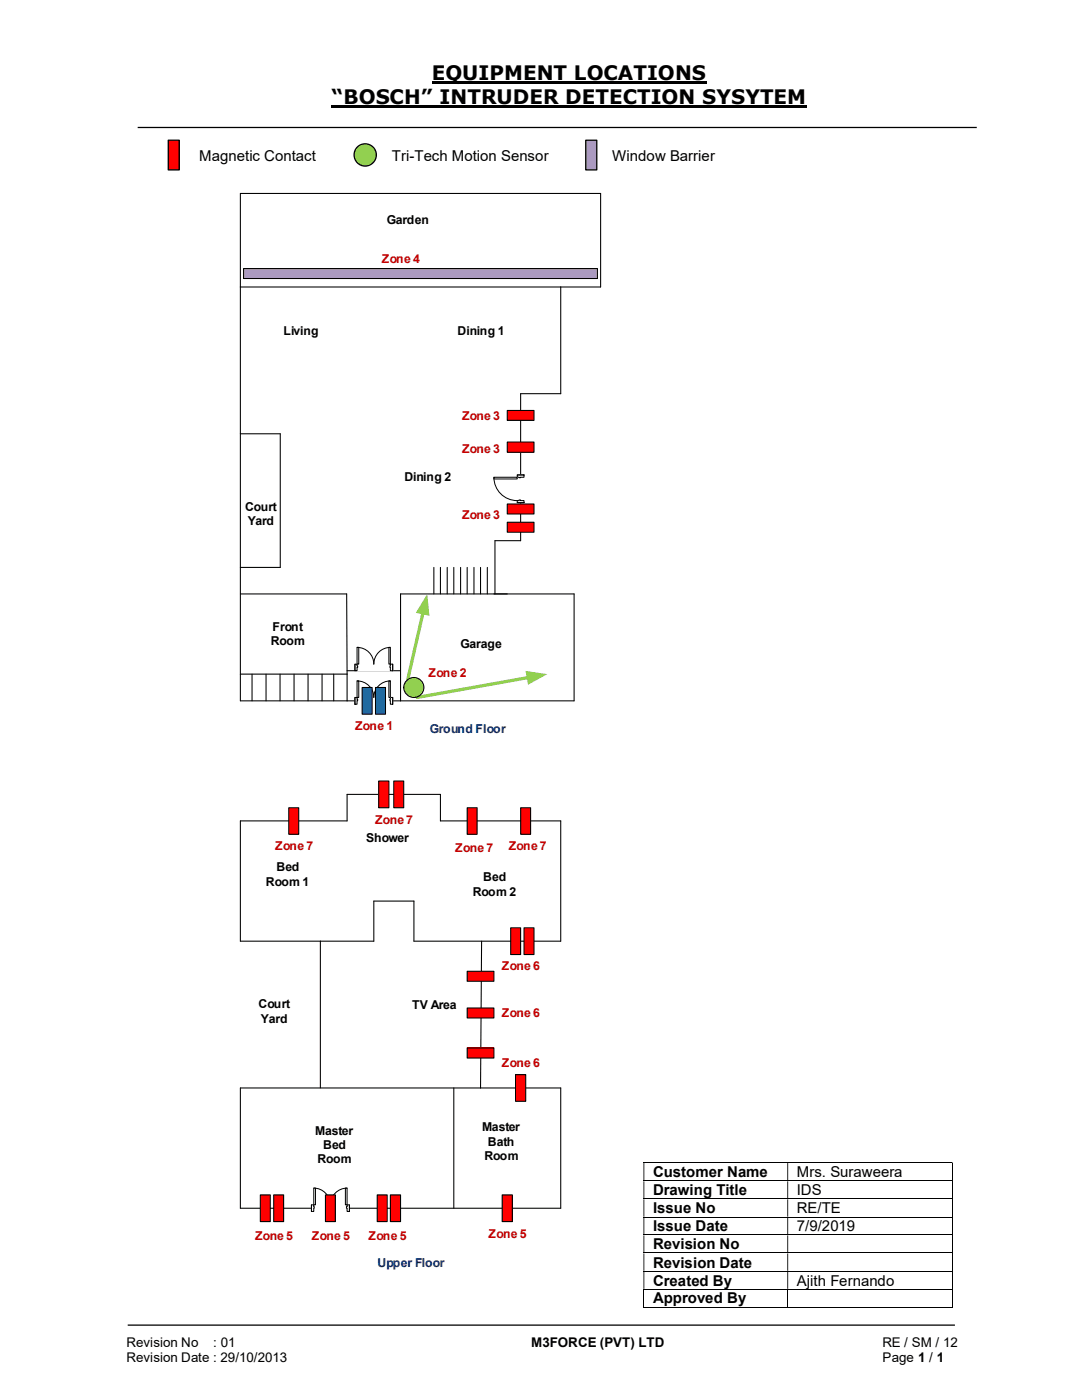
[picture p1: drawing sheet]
<svg xmlns="http://www.w3.org/2000/svg" width="216mm" height="279mm" viewBox="0 0 216 279" stroke-linecap="round" stroke-linejoin="round" font-family="sans-serif">
<path d="M86.1 16.5h54.9M66.2 21.3h94.8" fill="none" stroke="#000" stroke-width=".42"/>
<path d="M27.5 25.4h167.4M25.5 264.5h165" fill="none" stroke="#000" stroke-width=".25"/>
<path d="M48.6 53.6h70.6v2h-70.6z" fill-rule="evenodd" fill="#ab9ac0"/>
<path d="M48.6 53.6h70.6v2h-70.6zM79.9 118.5h21.3M48 134.5h21.3M69.3 139.9h10.6M48 217.1h47.9" fill="none" stroke="#000" stroke-width=".21"/>
<path d="M84.4 122.3l-3 13.3" fill="none" stroke="#92d050" stroke-width=".64"/>
<path d="M85.3 118.5l.4 4.4-2.7-.6z" fill="#92d050"/>
<path d="M63.9 187.8h10.7" fill="none" stroke="#000" stroke-width=".21"/>
<path d="M105.5 135.2l-22.3 4" fill="none" stroke="#92d050" stroke-width=".64"/>
<g fill="#92d050">
<path d="M104.9 133.9l4.3 .6-3.8 2.2z"/>
<circle cx="82.6" cy="137.2" r="2"/>
</g>
<g fill="none" stroke="#000" stroke-width=".21">
<path d="M48 57.3h71.8v-18.7h-71.8v101.3h21.3l-.1-21.4h-21.2M111.9 57.3v21.3h-8v29.3h-5.1v10.6M48 86.6h7.9v26.6h-7.9M79.9 118.5v21.4h34.7v-21.4h-16M69.3 133.9h10.6"/>
<circle cx="82.6" cy="137.2" r="2"/>
</g>
<path d="M70.8 139.1h7.6v1.5h-7.6z" fill="#fff"/>
<path d="M70.8 139.1h7.6v1.5h-7.6z" fill="none" stroke="#fff" stroke-width=".2"/>
<path d="M77.9 139.2v1.3h.5v-1.3zM70.8 139.2h.4v1.3h-.4z" fill-rule="evenodd" fill="#fff"/>
<path d="M71.2 139.5v-.3h-.4v1.3h.4v-.6M77.9 139.5v-.3h.5v1.3h-.5v-.6" fill="none" stroke="#000" stroke-width=".2"/>
<path d="M77.8 139.5l.1 .4zM71.2 139.5h.2v.4h-.2z" fill-rule="evenodd" fill="#fff"/>
<path d="M70.8 139.2v1.3M71.2 139.5h.2v.4h-.2M71.2 135.9a3.3 3.3 0 0 1 3.4 3.3 3.3 3.3 0 0 1 3.3-3.3M77.9 139.5v.4M78.4 139.2v1.3" fill="none" stroke="#000" stroke-width=".2"/>
<path d="M71.2 135.9h.4v3.3h-.4z" fill-rule="evenodd" fill="#fff"/>
<path d="M71.2 135.9h.4v3.3h-.4z" fill="none" stroke="#000" stroke-width=".2"/>
<path d="M77.6 135.9h.3v3.3h-.3z" fill-rule="evenodd" fill="#fff"/>
<path d="M77.6 135.9h.3v3.3h-.3z" fill="none" stroke="#000" stroke-width=".2"/>
<path d="M70.8 132.5h7.6v1.4h-7.6z" fill="#fff"/>
<path d="M70.8 132.5h7.6v1.4h-7.6z" fill="none" stroke="#fff" stroke-width=".2"/>
<path d="M77.9 132.5v1.4h.5v-1.4zM70.8 132.5h.4v1.4h-.4z" fill-rule="evenodd" fill="#fff"/>
<path d="M71.2 132.9v-.4h-.4v1.4h.4v-.7M77.9 132.9v-.4h.5v1.4h-.5v-.7" fill="none" stroke="#000" stroke-width=".2"/>
<path d="M77.8 132.9l.1 .3zM71.2 132.9h.2v.3h-.2z" fill-rule="evenodd" fill="#fff"/>
<path d="M70.8 132.5v1.4M71.2 132.9h.2v.3h-.2M71.2 129.2a3.3 3.3 0 0 1 3.4 3.3 3.3 3.3 0 0 1 3.3-3.3M77.9 132.9v.3M78.4 132.5v1.4" fill="none" stroke="#000" stroke-width=".2"/>
<path d="M71.2 129.2h.4v3.3h-.4z" fill-rule="evenodd" fill="#fff"/>
<path d="M71.2 129.2h.4v3.3h-.4z" fill="none" stroke="#000" stroke-width=".2"/>
<path d="M77.6 129.2h.3v3.3h-.3z" fill-rule="evenodd" fill="#fff"/>
<path d="M77.6 129.2h.3v3.3h-.3z" fill="none" stroke="#000" stroke-width=".2"/>
<path d="M72.3 137.2h2v5.3h-2z" fill="#0070c0"/>
<path d="M72.3 137.2h2v5.3h-2z" fill="none" stroke="#000" stroke-width=".21"/>
<path d="M74.9 137.2h2v5.3h-2z" fill="#0070c0"/>
<path d="M74.9 137.2h2v5.3h-2z" fill="none" stroke="#000" stroke-width=".21"/>
<path d="M101.2 104.2h5.4v2h-5.4z" fill-rule="evenodd" fill="#f00"/>
<path d="M101.2 104.2h5.4v2h-5.4z" fill="none" stroke="#000" stroke-width=".21"/>
<path d="M101.2 100.6h5.4v2h-5.4z" fill-rule="evenodd" fill="#f00"/>
<path d="M101.2 100.6h5.4v2h-5.4z" fill="none" stroke="#000" stroke-width=".21"/>
<path d="M101.2 81.9h5.4v2h-5.4z" fill-rule="evenodd" fill="#f00"/>
<path d="M101.2 81.9h5.4v2h-5.4z" fill="none" stroke="#000" stroke-width=".21"/>
<path d="M101.2 88.2h5.4v2.1h-5.4z" fill-rule="evenodd" fill="#f00"/>
<path d="M101.2 88.2h5.4v2.1h-5.4z" fill="none" stroke="#000" stroke-width=".21"/>
<path d="M103.2 94.8h1.4v5.5h-1.4z" fill-rule="evenodd" fill="#fff"/>
<path d="M103.2 94.8h1.4v5.5h-1.4z" fill="none" stroke="#fff" stroke-width=".2"/>
<path d="M103.2 94.8v.4h1.4v-.4zM103.2 99.9h1.4v.4h-1.4z" fill-rule="evenodd" fill="#fff"/>
<path d="M103.5 95.2h-.3v-.4h1.4v.4h-.7M103.5 99.9h-.3v.4h1.4v-.4h-.7" fill="none" stroke="#000" stroke-width=".2"/>
<path d="M103.5 95.2l.4 .1zM103.5 99.8h.4v.1h-.4z" fill-rule="evenodd" fill="#fff"/>
<path d="M98.6 95.2a4.6 4.6 0 0 0 4.6 4.7M103.2 94.8h1.4M103.5 95.2h.4M103.5 99.9v-.1h.4v.1M103.2 100.3h1.4" fill="none" stroke="#000" stroke-width=".2"/>
<path d="M98.6 95.2h4.6v.4h-4.6z" fill="#fff"/>
<path d="M98.6 95.2h4.6v.4h-4.6z" fill="none" stroke="#000" stroke-width=".2"/>
<g fill="none" stroke="#000" stroke-width=".21">
<path d="M86.6 113.2v5.3M87.9 113.2v5.3M89.2 113.2v5.3M90.6 113.2v5.3M91.9 113.2v5.3M93.2 113.2v5.3M94.6 113.2v5.3M95.9 113.2v5.3M97.2 113.2v5.3M50.3 134.5v5.4M53.1 134.5v5.4M55.9 134.5v5.4"/>
<path d="M58.7 134.5v5.4M61.5 134.5v5.4M64.3 134.5v5.4M66.6 134.5v5.4M74.6 187.8v-8h8v8h29.3v-24h-24v-5.3h-18.6v5.3h-21.3v24h15.9v29.3M96.1 187.8l-.2 29.3h16v24h-63.9v-24M90.6 217.1v24"/>
</g>
<path d="M51.9 238.5h2v5.3h-2z" fill="#f00"/>
<path d="M51.9 238.5h2v5.3h-2z" fill="none" stroke="#000" stroke-width=".21"/>
<path d="M54.6 238.5h2v5.3h-2z" fill="#f00"/>
<path d="M54.6 238.5h2v5.3h-2z" fill="none" stroke="#000" stroke-width=".21"/>
<path d="M102.9 214.5h2v5.3h-2z" fill="#f00"/>
<path d="M102.9 214.5h2v5.3h-2z" fill="none" stroke="#000" stroke-width=".21"/>
<path d="M62.1 240.4h7.6v1.4h-7.6z" fill="#fff"/>
<path d="M62.1 240.4h7.6v1.4h-7.6z" fill="none" stroke="#fff" stroke-width=".2"/>
<path d="M69.3 240.5v1.3h.4v-1.3zM62.1 240.5h.5v1.3h-.5z" fill-rule="evenodd" fill="#fff"/>
<path d="M62.6 240.8v-.3h-.5v1.3h.5v-.7M69.3 240.8v-.3h.4v1.3h-.4v-.7" fill="none" stroke="#000" stroke-width=".2"/>
<path d="M69.1 240.8v.3h.2v-.3zM62.6 240.8l.1 .3z" fill-rule="evenodd" fill="#fff"/>
<path d="M62.6 237.1a3.3 3.3 0 0 1 3.3 3.4 3.4 3.4 0 0 1 3.4-3.4M62.1 240.5v1.3M62.6 240.8v.3M69.3 240.8h-.2v.3h.2M69.7 240.5v1.3" fill="none" stroke="#000" stroke-width=".2"/>
<path d="M62.6 237.1h.3v3.4h-.3z" fill-rule="evenodd" fill="#fff"/>
<path d="M62.6 237.1h.3v3.4h-.3z" fill="none" stroke="#000" stroke-width=".2"/>
<path d="M68.9 237.1h.4v3.4h-.4z" fill-rule="evenodd" fill="#fff"/>
<path d="M68.9 237.1h.4v3.4h-.4z" fill="none" stroke="#000" stroke-width=".2"/>
<path d="M75.3 238.5h2v5.3h-2z" fill="#f00"/>
<path d="M75.3 238.5h2v5.3h-2z" fill="none" stroke="#000" stroke-width=".21"/>
<path d="M77.9 238.5h2v5.3h-2z" fill="#f00"/>
<path d="M77.9 238.5h2v5.3h-2z" fill="none" stroke="#000" stroke-width=".21"/>
<path d="M64.9 238.5h2v5.3h-2z" fill="#f00"/>
<path d="M64.9 238.5h2v5.3h-2z" fill="none" stroke="#000" stroke-width=".21"/>
<path d="M100.2 238.5h2v5.3h-2z" fill="#f00"/>
<path d="M100.2 238.5h2v5.3h-2z" fill="none" stroke="#000" stroke-width=".21"/>
<path d="M93.2 201.2h5.4v2h-5.4z" fill-rule="evenodd" fill="#f00"/>
<path d="M93.2 201.2h5.4v2h-5.4z" fill="none" stroke="#000" stroke-width=".21"/>
<path d="M93.2 209.1h5.4v2.1h-5.4z" fill-rule="evenodd" fill="#f00"/>
<path d="M93.2 209.1h5.4v2.1h-5.4z" fill="none" stroke="#000" stroke-width=".21"/>
<path d="M93.2 193.8h5.4v2h-5.4z" fill-rule="evenodd" fill="#f00"/>
<path d="M93.2 193.8h5.4v2h-5.4z" fill="none" stroke="#000" stroke-width=".21"/>
<path d="M101.9 185.2h2v5.3h-2z" fill="#f00"/>
<path d="M101.9 185.2h2v5.3h-2z" fill="none" stroke="#000" stroke-width=".21"/>
<path d="M104.6 185.2h2v5.3h-2z" fill="#f00"/>
<path d="M104.6 185.2h2v5.3h-2z" fill="none" stroke="#000" stroke-width=".21"/>
<path d="M103.9 161.2h2v5.3h-2z" fill="#f00"/>
<path d="M103.9 161.2h2v5.3h-2z" fill="none" stroke="#000" stroke-width=".21"/>
<path d="M93.2 161.2h2v5.3h-2z" fill="#f00"/>
<path d="M93.2 161.2h2v5.3h-2z" fill="none" stroke="#000" stroke-width=".21"/>
<path d="M75.6 155.9h2v5.3h-2z" fill="#f00"/>
<path d="M75.6 155.9h2v5.3h-2z" fill="none" stroke="#000" stroke-width=".21"/>
<path d="M78.6 155.9h2v5.3h-2z" fill="#f00"/>
<path d="M78.6 155.9h2v5.3h-2z" fill="none" stroke="#000" stroke-width=".21"/>
<path d="M57.6 161.2h2v5.3h-2z" fill="#f00"/>
<path d="M57.6 161.2h2v5.3h-2z" fill="none" stroke="#000" stroke-width=".21"/>
<g fill="none" stroke="#000" stroke-width=".2">
<path d="M128.4 232.1h61.6M128.4 235.7h61.6M128.4 239.3h61.6M190.1 232.1v3.5M190.1 235.8v3.4M190.1 239.4v3.4M128.4 242.9h61.6M128.4 246.5h61.6M128.4 250.1h61.6M128.4 253.7h61.6M128.4 257.3h61.6M128.5 257.3v3.7"/>
<path d="M157.2 257.3v3.7M190.1 243v3.4M190.1 246.5v3.5M190.1 250.1v3.5M190.1 253.8v3.4M190.1 257.3v3.7M128.4 260.9h28.7M157.3 260.9h32.7"/>
</g>
<g fill="#000">
<path d="M190 232h.2v.1h-.2zM128.4 232.1h.2v3.5h-.2zM157.1 232.1h.2v3.5h-.2z" fill-rule="evenodd"/>
<path d="M190 235.6h.2v.2h-.2zM128.4 235.8h.2v3.4h-.2zM157.1 235.8h.2v3.4h-.2z" fill-rule="evenodd"/>
<path d="M190 239.2h.2v.2h-.2zM128.4 239.4h.2v3.4h-.2zM157.1 239.4h.2v3.4h-.2z" fill-rule="evenodd"/>
<path d="M190 242.8h.2v.2h-.2zM128.4 243h.2v3.4h-.2zM157.1 243h.2v3.4h-.2z" fill-rule="evenodd"/>
<path d="M190 246.4h.2v.1h-.2zM128.4 246.5h.2v3.5h-.2zM157.1 246.5h.2v3.5h-.2z" fill-rule="evenodd"/>
<path d="M190 250h.2v.1h-.2zM128.4 250.1h.2v3.5h-.2zM157.1 250.1h.2v3.5h-.2z" fill-rule="evenodd"/>
<path d="M190 253.6h.2v.2h-.2zM128.4 253.8h.2v3.4h-.2zM157.1 253.8h.2v3.4h-.2z" fill-rule="evenodd"/>
</g>
<path d="M190 257.2h.2v.1h-.2zM190 260.8h.2v.2h-.2z" fill="#000"/>
<path d="M33.6 28h2.2v5.9h-2.2z" fill="#f00"/>
<path d="M33.6 28h2.2v5.9h-2.2z" fill="none" stroke="#000" stroke-width=".25"/>
<circle cx="72.9" cy="30.9" r="2.23" fill="#92d050"/>
<circle cx="72.9" cy="30.9" r="2.23" fill="none" stroke="#000" stroke-width=".25"/>
<path d="M116.9 28h2.2v5.9h-2.2z" fill="#ab9ac0"/>
<path d="M116.9 28h2.2v5.9h-2.2z" fill="none" stroke="#000" stroke-width=".25"/>
<g font-size="4">
<text x="86.1" y="16">EQUIPMENT LOCATIONS</text>
<text x="66.2" y="20.8">“BOSCH” INTRUDER DETECTION SYSYTEM</text>
</g>
<g font-size="3">
<text x="39.7" y="32.1">Magnetic Contact</text>
<text x="78.2" y="32.1">Tri-Tech Motion Sensor</text>
<text x="122.2" y="32.1">Window Barrier</text>
<text x="130.3" y="234.9">Customer Name</text>
<text x="130.3" y="238.5">Drawing Title</text>
<text x="159" y="234.9">Mrs. Suraweera</text>
<text x="159" y="238.5">IDS</text>
<text x="130.3" y="242.1">Issue No</text>
<text x="130.3" y="245.7">Issue Date</text>
<text x="159" y="242.1">RE/TE</text>
<text x="159" y="245.7">7/9/2019</text>
<text x="130.3" y="249.3">Revision No</text>
<text x="130.3" y="253">Revision Date</text>
<text x="130.3" y="256.6">Created By</text>
<text x="159" y="256.6">Ajith Fernando</text>
<text x="130.3" y="260.1">Approved By</text>
</g>
<g font-size="2.7">
<text x="25.2" y="268.8">Revision No</text>
<text x="42.6" y="268.8">: 01</text>
<text x="106" y="268.8">M3FORCE (PVT) LTD</text>
<text x="176.1" y="268.8">RE / SM / 12</text>
<text x="25.2" y="271.8">Revision Date : 29/10/2013</text>
<text x="176.1" y="271.8">Page 1 / 1</text>
</g>
<g font-size="2.4">
<text x="77.2" y="44.7">Garden</text>
<text x="56.6" y="66.8">Living</text>
<text x="91.3" y="66.8">Dining 1</text>
<text x="48.9" y="101.9">Court</text>
<text x="80.7" y="96.1">Dining 2</text>
<text x="49.4" y="104.8">Yard</text>
<text x="54.4" y="125.9">Front</text>
<text x="54" y="128.8">Room</text>
<text x="91.9" y="129.3">Garage</text>
<text x="55.2" y="173.9">Bed</text>
<text x="73.1" y="168">Shower</text>
<text x="53" y="176.7">Room 1</text>
<text x="94.3" y="178.7">Room 2</text>
<text x="96.4" y="175.9">Bed</text>
<text x="51.6" y="201.2">Court</text>
<text x="82.2" y="201.3">TV Area</text>
<text x="52.1" y="204.1">Yard</text>
<text x="62.9" y="226.4">Master</text>
<text x="96.2" y="225.8">Master</text>
<text x="63.3" y="232.2">Room</text>
<text x="64.5" y="229.3">Bed</text>
<text x="96.6" y="231.5">Room</text>
<text x="97.4" y="228.6">Bath</text>
</g>
<g font-size="2.4" fill="#c00000">
<text x="76.2" y="52.5">Zone 4</text>
<text x="92.2" y="83.8">Zone 3</text>
<text x="92.2" y="90.3">Zone 3</text>
<text x="92.2" y="103.7">Zone 3</text>
<text x="85.5" y="135">Zone 2</text>
<text x="70.9" y="145.7">Zone 1</text>
<text x="74.9" y="164.4">Zone 7</text>
<text x="54.9" y="169.7">Zone 7</text>
<text x="90.8" y="170">Zone 7</text>
<text x="101.5" y="169.7">Zone 7</text>
<text x="100.2" y="193.7">Zone 6</text>
<text x="100.2" y="203">Zone 6</text>
<text x="100.2" y="212.9">Zone 6</text>
<text x="50.9" y="247.6">Zone 5</text>
<text x="62.2" y="247.6">Zone 5</text>
<text x="73.5" y="247.6">Zone 5</text>
<text x="97.5" y="247">Zone 5</text>
</g>
<g font-size="2.4" fill="#002060">
<text x="85.8" y="146.3">Ground Floor</text>
<text x="75.3" y="252.9">Upper Floor</text>
</g>
</svg>
